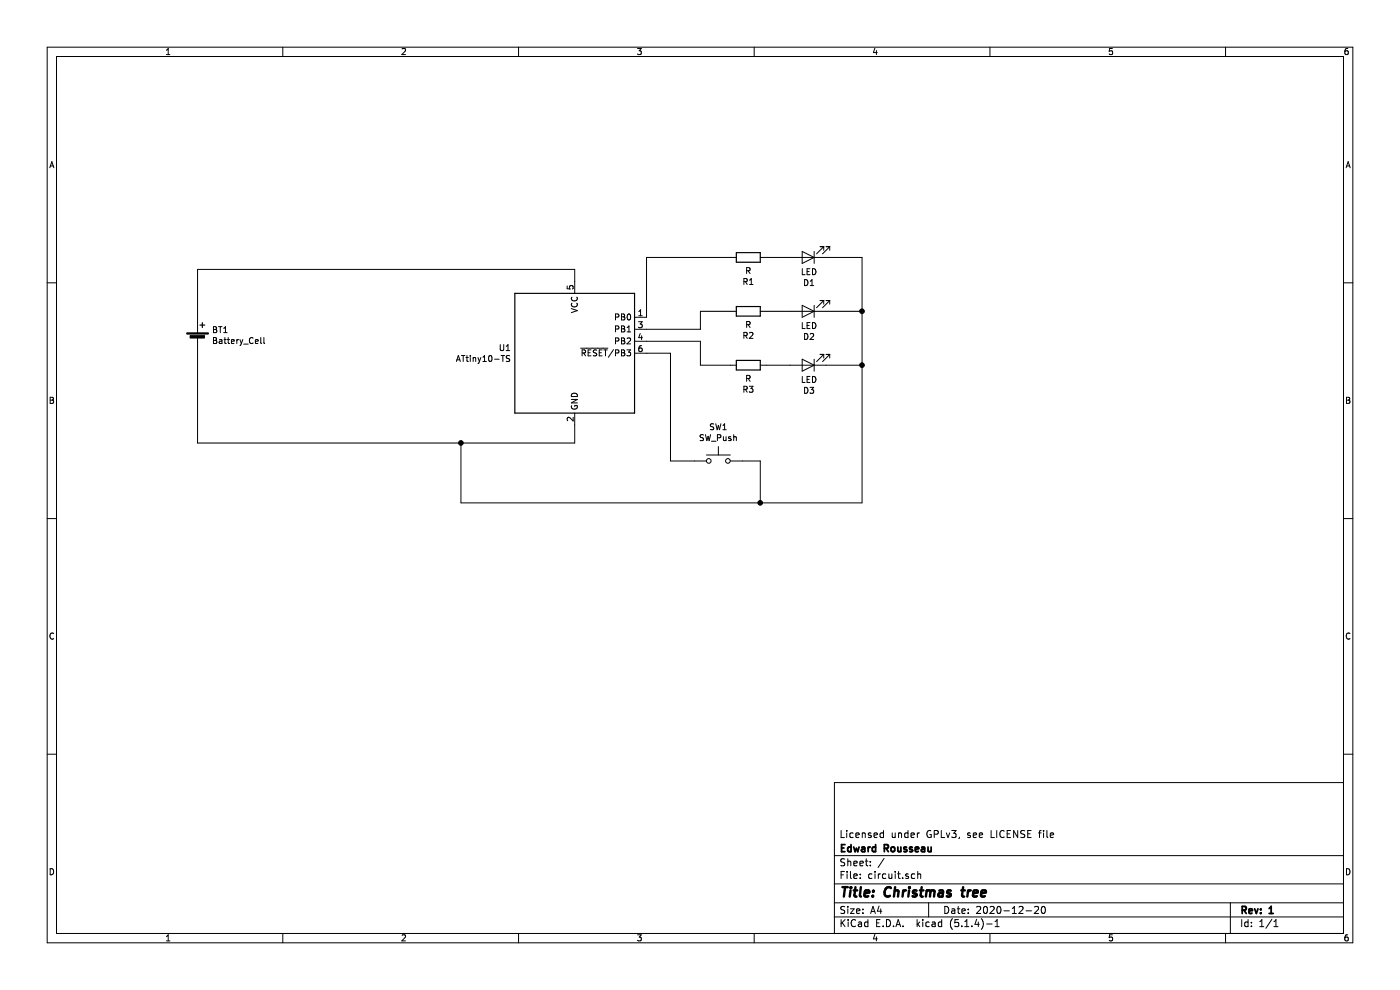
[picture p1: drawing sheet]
EESchema Schematic File Version 4
LIBS:circuit-cache
EELAYER 30 0
EELAYER END
$Descr A4 11693 8268
encoding utf-8
Sheet 1 1
Title "Christmas tree"
Date "2020-12-20"
Rev "1"
Comp "Edward Rousseau"
Comment1 "Licensed under GPLv3, see LICENSE file"
Comment2 ""
Comment3 ""
Comment4 ""
$EndDescr
$Comp
L MCU_Microchip_ATtiny:ATtiny10-TS U1
U 1 1
P 4800 2950
F 0 "U1" H 4270 2996 50  0000 R CNN
F 1 "ATtiny10-TS" H 4270 2905 50  0000 R CNN
F 2 "Package_TO_SOT_SMD:SOT-23-6" H 4800 2950 50  0001 C CIN
F 3 "http://ww1.microchip.com/downloads/en/DeviceDoc/Atmel-8127-AVR-8-bit-Microcontroller-ATtiny4-ATtiny5-ATtiny9-ATtiny10_Datasheet.pdf" H 4800 2950 50  0001 C CNN
	1    4800 2950
	1    0    0    -1  
$EndComp
$Comp
L Device:Battery_Cell BT1
U 1 1
P 1650 2850
F 0 "BT1" H 1768 2946 50  0000 L CNN
F 1 "Battery_Cell" H 1768 2855 50  0000 L CNN
F 2 "circuit:battery" V 1650 2910 50  0001 C CNN
F 3 "~" V 1650 2910 50  0001 C CNN
	1    1650 2850
	1    0    0    -1  
$EndComp
$Comp
L Device:LED D1
U 1 1
P 6750 2150
F 0 "D1" H 6743 2366 50  0000 C CNN
F 1 "LED" H 6743 2275 50  0000 C CNN
F 2 "LED_SMD:LED_0805_2012Metric_Pad1.15x1.40mm_HandSolder" H 6750 2150 50  0001 C CNN
F 3 "~" H 6750 2150 50  0001 C CNN
	1    6750 2150
	-1   0    0    1   
$EndComp
$Comp
L Device:R R1
U 1 1
P 6250 2150
F 0 "R1" V 6043 2150 50  0000 C CNN
F 1 "R" V 6134 2150 50  0000 C CNN
F 2 "Resistor_SMD:R_0805_2012Metric_Pad1.15x1.40mm_HandSolder" V 6180 2150 50  0001 C CNN
F 3 "~" H 6250 2150 50  0001 C CNN
	1    6250 2150
	0    -1   -1   0   
$EndComp
$Comp
L Switch:SW_Push SW1
U 1 1
P 6000 3850
F 0 "SW1" H 6000 4135 50  0000 C CNN
F 1 "SW_Push" H 6000 4044 50  0000 C CNN
F 2 "Button_Switch_SMD:SW_SPST_TL3342" H 6000 4050 50  0001 C CNN
F 3 "~" H 6000 4050 50  0001 C CNN
	1    6000 3850
	1    0    0    -1  
$EndComp
$Comp
L Device:LED D2
U 1 1
P 6750 2600
F 0 "D2" H 6743 2816 50  0000 C CNN
F 1 "LED" H 6743 2725 50  0000 C CNN
F 2 "LED_SMD:LED_0805_2012Metric_Pad1.15x1.40mm_HandSolder" H 6750 2600 50  0001 C CNN
F 3 "~" H 6750 2600 50  0001 C CNN
	1    6750 2600
	-1   0    0    1   
$EndComp
$Comp
L Device:R R2
U 1 1
P 6250 2600
F 0 "R2" V 6043 2600 50  0000 C CNN
F 1 "R" V 6134 2600 50  0000 C CNN
F 2 "Resistor_SMD:R_0805_2012Metric_Pad1.15x1.40mm_HandSolder" V 6180 2600 50  0001 C CNN
F 3 "~" H 6250 2600 50  0001 C CNN
	1    6250 2600
	0    -1   -1   0   
$EndComp
$Comp
L Device:LED D3
U 1 1
P 6750 3050
F 0 "D3" H 6743 3266 50  0000 C CNN
F 1 "LED" H 6743 3175 50  0000 C CNN
F 2 "LED_SMD:LED_0805_2012Metric_Pad1.15x1.40mm_HandSolder" H 6750 3050 50  0001 C CNN
F 3 "~" H 6750 3050 50  0001 C CNN
	1    6750 3050
	-1   0    0    1   
$EndComp
$Comp
L Device:R R3
U 1 1
P 6250 3050
F 0 "R3" V 6043 3050 50  0000 C CNN
F 1 "R" V 6134 3050 50  0000 C CNN
F 2 "Resistor_SMD:R_0805_2012Metric_Pad1.15x1.40mm_HandSolder" V 6180 3050 50  0001 C CNN
F 3 "~" H 6250 3050 50  0001 C CNN
	1    6250 3050
	0    -1   -1   0   
$EndComp
Wire Wire Line
	4800 2350 4800 2250
Wire Wire Line
	4800 2250 1650 2250
Wire Wire Line
	1650 2250 1650 2650
Wire Wire Line
	1650 2950 1650 3700
Wire Wire Line
	1650 3700 3850 3700
Wire Wire Line
	4800 3700 4800 3550
Wire Wire Line
	5400 2650 5400 2150
Wire Wire Line
	5400 2150 6100 2150
Wire Wire Line
	6400 2150 6600 2150
Wire Wire Line
	6100 2600 5850 2600
Wire Wire Line
	5850 2600 5850 2750
Wire Wire Line
	5850 2750 5400 2750
Wire Wire Line
	6400 2600 6600 2600
Wire Wire Line
	5400 2850 5850 2850
Wire Wire Line
	5850 2850 5850 3050
Wire Wire Line
	5850 3050 6100 3050
Wire Wire Line
	6400 3050 6600 3050
Wire Wire Line
	6900 3050 7200 3050
Wire Wire Line
	7200 3050 7200 2600
Wire Wire Line
	7200 2150 6900 2150
Wire Wire Line
	6900 2600 7200 2600
Connection ~ 7200 2600
Wire Wire Line
	7200 2600 7200 2150
Wire Wire Line
	7200 3050 7200 4200
Wire Wire Line
	7200 4200 6350 4200
Wire Wire Line
	3850 4200 3850 3700
Connection ~ 7200 3050
Connection ~ 3850 3700
Wire Wire Line
	3850 3700 4800 3700
Wire Wire Line
	5400 2950 5600 2950
Wire Wire Line
	5600 2950 5600 3850
Wire Wire Line
	5600 3850 5800 3850
Wire Wire Line
	6200 3850 6350 3850
Wire Wire Line
	6350 3850 6350 4200
Connection ~ 6350 4200
Wire Wire Line
	6350 4200 3850 4200
$EndSCHEMATC
